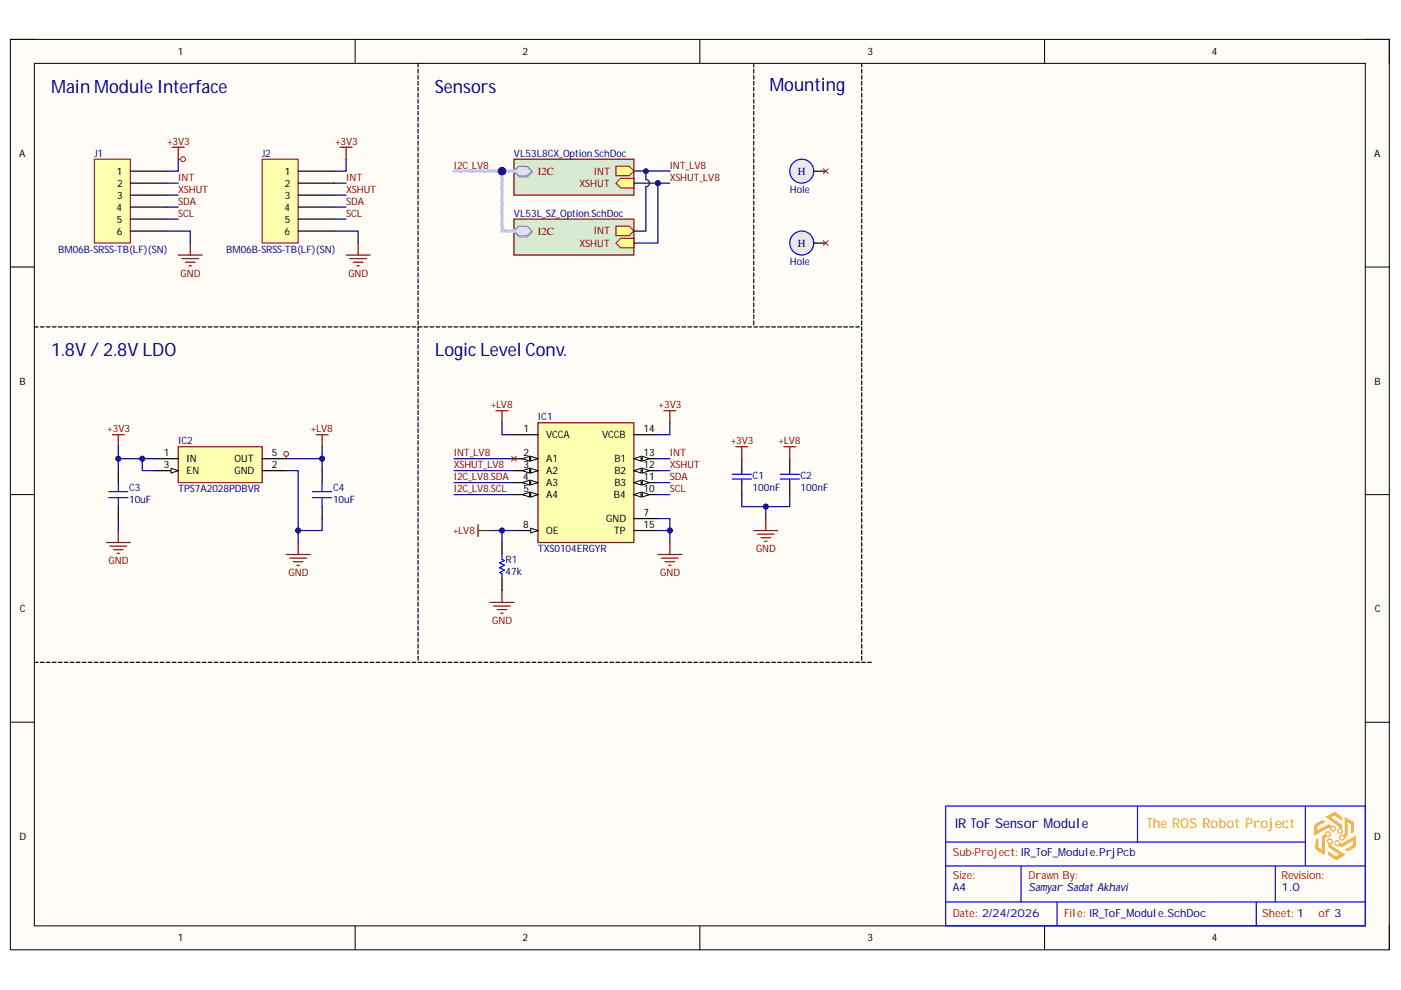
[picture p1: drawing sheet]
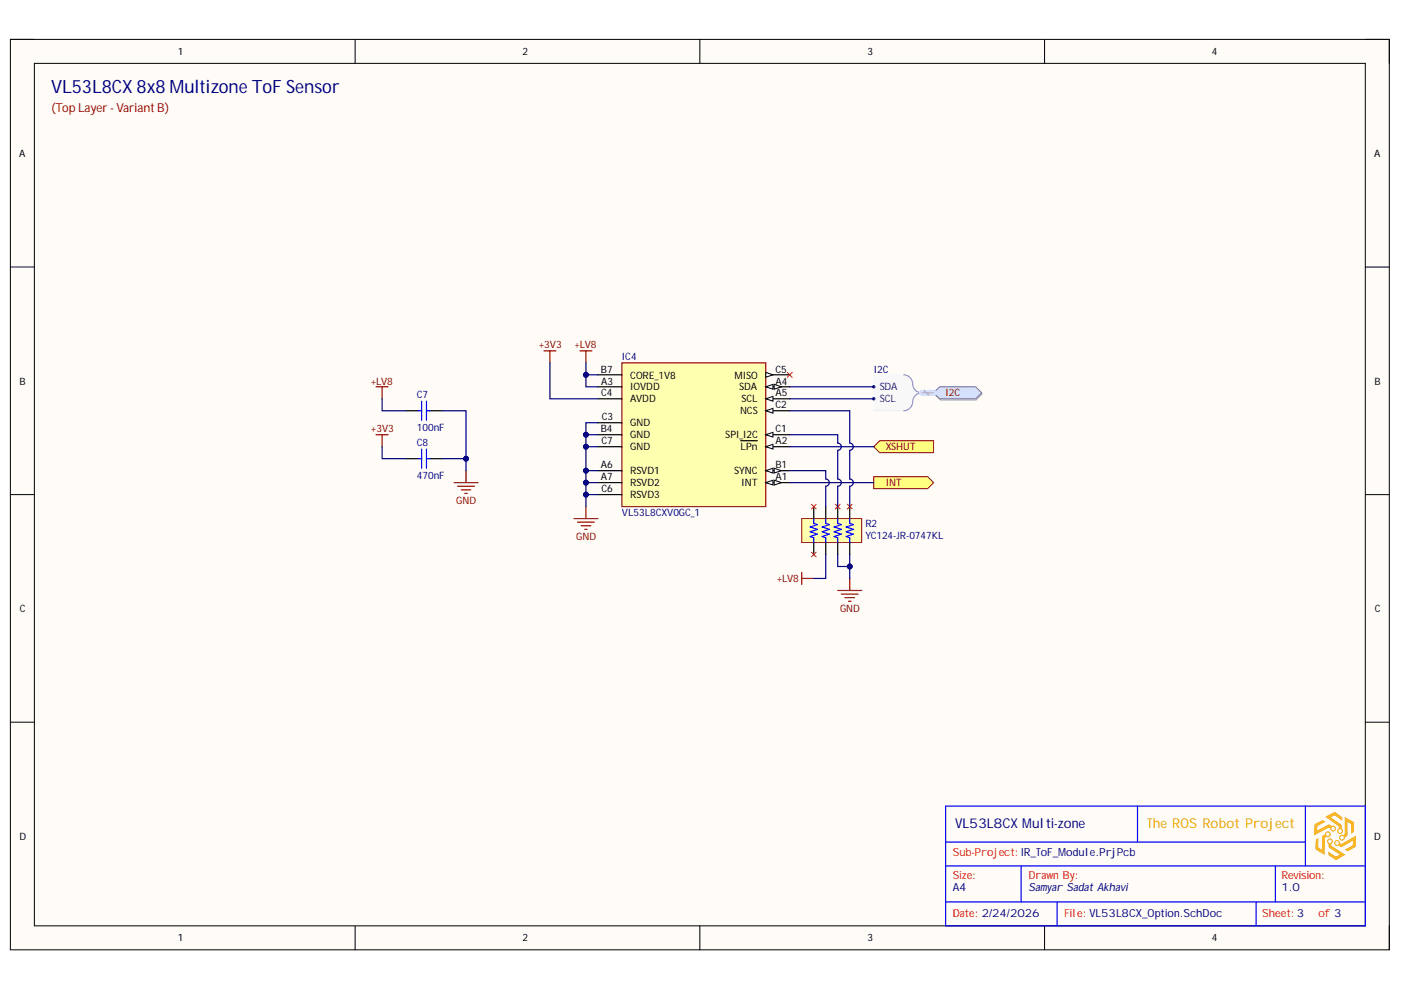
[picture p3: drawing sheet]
# Altium project IR_ToF_Module.PrjPcb
MainProjectName: The ROS Robot Project
2 sheets, 17 parts. Net scope: hierarchical (ports join the sheet entries above them; power ports are global).
Board file: IR_ToF_Module.PcbDoc
Sheets:
  IR_ToF_Module.SchDoc
    VL53L8CX = VL53L8CX_Option.SchDoc

## Sheet IR_ToF_Module.SchDoc: IR ToF Sensor Module
size A4; DrawnBy: Samyar Sadat Akhavi; Revision: 1.0; SheetNumber: 1; SheetTotal: 3

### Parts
(Parts that share a designator on the sheet are numbered #1, #2 ... from top to bottom, then left to right.)
?#1  (no value)  (graphical)
C1  100nF  [CAP_SMD_603]
C2  100nF  [CAP_SMD_603]
C3  10uF  [CAP 0805_2012]
C4  10uF  [CAP 0805_2012]
Hole1  Hole  [Hole_2mm]  (no BOM)
Hole2  Hole  [Hole_2mm]  (no BOM)
IC1  TXS0104ERGYR  [RGY(S-PVQFN-N14)]
IC2  TPS7A2028PDBVR  [SOT95P280X145-5N]
J1  BM06B-SRSS-TB(LF)(SN)  [JST BM06B-SRSS-TB]
J2  BM06B-SRSS-TB(LF)(SN)  [JST BM06B-SRSS-TB]
R1  47k  [RES_0603]

### Sub-sheets
VL53L8CX = VL53L8CX_Option.SchDoc: INT (out), XSHUT (in), I2C (harness I2C)
VL53L_SZ = VL53L_SZ_Option.SchDoc (file not in this document): INT (out), XSHUT (in), I2C (harness I2C)

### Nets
+3V3: C1.2 C3.1 IC1.14(VCCB) IC2.1(IN) IC2.3(EN) J1.1 J2.1
+LV8: C2.2 C4.1 IC1.1(VCCA) IC1.8(OE) IC2.5(OUT) R1.1
GND: C1.1 C2.1 C3.2 C4.2 IC1.7(GND) IC1.15(TP) IC2.2(GND) J1.6 J2.6 R1.2
I2C_LV8.SCL: IC1.5(A4)
I2C_LV8.SDA: IC1.4(A3)
INT: IC1.13(B1) J1.2 J2.2
INT_LV8: IC1.2(A1) ; sheet VL53L8CX/INT, sheet VL53L_SZ/INT
SCL: IC1.10(B4) J1.5 J2.5
SDA: IC1.11(B3) J1.4 J2.4
XSHUT: IC1.12(B2) J1.3 J2.3
XSHUT_LV8: IC1.3(A2) ; sheet VL53L8CX/XSHUT, sheet VL53L_SZ/XSHUT

Not connected (* = marked no-connect by the designer): Hole1 1*; Hole2 1*

### Buses and harness runs
harness I2C_LV8 = sheet VL53L8CX/I2C = sheet VL53L_SZ/I2C

### Layout directives
rule Supply Nets [Voltage = 3.300]: +3V3
rule Supply Nets [Voltage = 2.800]: +LV8

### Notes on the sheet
- Main Module Interface
- Sensors
- Mounting
- 1.8V / 2.8V LDO
- Logic Level Conv.

## Sheet VL53L8CX_Option.SchDoc: VL53L8CX Multi-zone
size A4; DrawnBy: Samyar Sadat Akhavi; Revision: 1.0; SheetNumber: 3; SheetTotal: 3

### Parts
(Parts that share a designator on the sheet are numbered #1, #2 ... from top to bottom, then left to right.)
?#2  (no value)  (graphical)
C7  100nF  [CAP_SMD_603]
C8  470nF  [CAP_SMD_603]
IC4  VL53L8CXV0GC_1  [VL53L8CXV0GC1]
R2  YC124-JR-0747KL  [RESNET 0804-8 CONVEX]

### Ports
I2C (harness I2C, see IR_ToF_Module[2A], VL53L_SZ_Option[3B]), INT (out, see IR_ToF_Module[2A], VL53L_SZ_Option[3C]), XSHUT (in, see IR_ToF_Module[2A], VL53L_SZ_Option[3B])

### Harnesses
I2C: SDA, SCL

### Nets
+3V3: C8.2 IC4.C4(AVDD)
+LV8: C7.1 IC4.A3(IOVDD) IC4.B7(CORE_1V8) R2.2
GND: C7.2 C8.1 IC4.A6(RSVD1) IC4.A7(RSVD2) IC4.B4(GND) IC4.C3(GND) IC4.C6(RSVD3) IC4.C7(GND) R2.3 R2.4
I2C_LV8.SCL: IC4.A5(MCLK) ; port I2C.SCL
I2C_LV8.SDA: IC4.A4(MOSI) ; port I2C.SDA
INT_LV8: IC4.A1(GPIO1) ; port INT
XSHUT_LV8: IC4.A2(~{LPn}) ; port XSHUT
NetIC4_B1: IC4.B1(GPIO2) R2.7
NetIC4_C1: IC4.C1(SPI_I2C) R2.6
NetIC4_C2: IC4.C2(NCS) R2.5

Not connected (* = marked no-connect by the designer): IC4 C5(MISO)*; R2 1* 8*

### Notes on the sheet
- VL53L8CX 8x8 Multizone ToF Sensor
- (Top Layer - Variant B)

## Nets that join several sheets
+3V3: IR_ToF_Module (7 pins), VL53L8CX_Option (C8.2 IC4.C4)
+LV8: IR_ToF_Module (6 pins), VL53L8CX_Option (C7.1 IC4.A3 IC4.B7 R2.2)
GND: IR_ToF_Module (10 pins), VL53L8CX_Option (10 pins)
INT_LV8: IR_ToF_Module (IC1.2), VL53L8CX_Option (IC4.A1)
XSHUT_LV8: IR_ToF_Module (IC1.3), VL53L8CX_Option (IC4.A2)

## Assembly variants
VL53L8CX_Module: not fitted C6 IC3 J1; alternate parts IC2 -> TPS7A2018PDBVR
VL53L_SZ_Module: not fitted C7 C8 IC4 J2 R2
